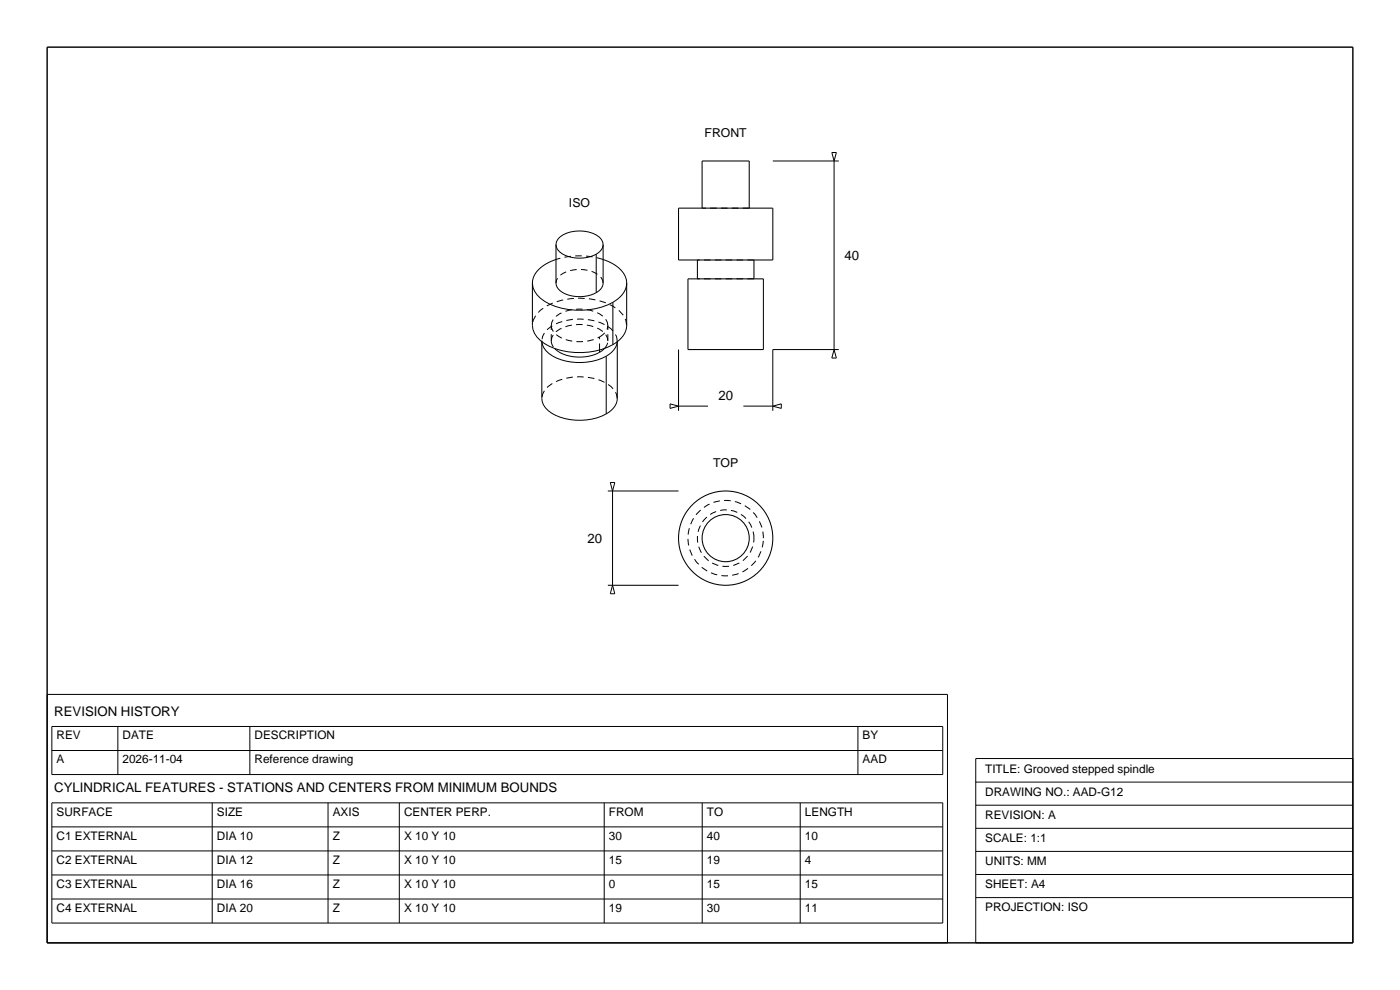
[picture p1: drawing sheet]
<svg xmlns="http://www.w3.org/2000/svg" width="297mm" height="210mm" viewBox="0 0 297 210" stroke-linecap="round" stroke-linejoin="round" font-family="sans-serif">
<path d="M10 10h277v190h-277z" fill="none" stroke="#000" stroke-width=".3"/>
<g fill="none" stroke="#000" stroke-width=".22">
<path d="M117.9 51.9v8.1M126.5 53.9v8.2M127.9 51.9v8.1M143.9 44.1h20v11h-20zM145.9 59.1h16v15h-16zM147.9 55.1v4M148.9 44.1v-10h10v10M159.9 55.1v4M112.9 60v9M114.9 72.5v12M127.2 74.3v.4M128.6 75.6v12.2"/>
<path d="M130 64.1v9M130.9 72.5v12M132.9 60v9"/>
<circle cx="153.9" cy="114.1" r="10"/>
<circle cx="153.9" cy="114.1" r="5"/>
</g>
<g fill="none" stroke="#000" stroke-width=".21" stroke-dasharray="1.4 .9" stroke-linecap="butt">
<path d="M127.9 55a16.5 16.5 0 0 0-10 0M158.9 44.1h-10M159.9 59.1h-12M159.9 55.1h-12M114.9 72.5v-.2M114.9 72.3l.1 .2M116.9 72.3v-3.3M116.9 72.3a2.41 2.41 0 0 0 .8 1.6M116.9 69a3.5 3.5 0 0 0 3 3 9.6 9.6 0 0 0 7.3-.5M127.2 74.3v-2.8M127.2 71.5a3 3 0 0 0 1.7-2.5M127.9 60a3.4 3.4 0 0 0-3-2.6 6.7 6.7 0 0 0-6.6 1.5l-.4 1.1"/>
<path d="M128.2 73.9a2.41 2.41 0 0 0 .7-1.6M128.9 72.3v-3.3M128.9 72.3a4.1 4.1 0 0 0-3.7-3.2 8.1 8.1 0 0 0-7.8 1.9l-.3 .6-.2 .7M128.9 69a4.1 4.1 0 0 0-3.7-3.2 8.1 8.1 0 0 0-7.8 1.9l-.3 .6-.2 .7M130.9 72.5v-.2M130.9 72.3a4 4 0 0 0-2.3-3.3 12.1 12.1 0 0 0-12.3 .7l-.7 .8-.5 .9-.2 .9M132.9 69a5 5 0 0 0-2.9-4.1 15.6 15.6 0 0 0-14.1 0 5 5 0 0 0-3 4.1M130.9 84.5a4 4 0 0 0-2.3-3.2 12.1 12.1 0 0 0-12.3 .7l-.7 .8-.5 .8-.2 .9M159.9 114.1a6 6 0 0 0-8.7-5.3 6 6 0 0 0-.8 10.2 6 6 0 0 0 9.5-3.9v-1M161.9 114.1a8 8 0 0 0-11.6-7 8 8 0 0 0-1 13.6 8 8 0 0 0 12.6-5.5v-1.1"/>
</g>
<g fill="none" stroke="#000" stroke-width=".21">
<path d="M163.9 34.1h14M176.5 32.3h.9l-.5 1.8zM176.9 34.1v40M117.9 55a6.6 6.6 0 0 0-4.9 4.7 4.5 4.5 0 0 0 2.5 4.2 14.9 14.9 0 0 0 15.8-.7 4 4 0 0 0-.4-6.7l-1.4-.8-1.6-.7M118.8 50.3a7.4 7.4 0 0 1 8.3 0 1.88 1.88 0 0 1 .5 2.7l-.2 .2a5.8 5.8 0 0 1-4.9 1.5 5.2 5.2 0 0 1-4.3-2 1.88 1.88 0 0 1 .6-2.4zM112.9 69a5.4 5.4 0 0 0 3.7 4.5 14.7 14.7 0 0 0 14.7-1.3 4.3 4.3 0 0 0 1.6-3.2M115 72.5a4.6 4.6 0 0 0 3 3.4 11.6 11.6 0 0 0 11.8-1.2l.8-1.2 .3-1M117.7 73.9a8.8 8.8 0 0 0 9.6 .8l.9-.8M117.9 60a3.4 3.4 0 0 0 3.1 2.7 6.5 6.5 0 0 0 6.4-1.3l.4-.7 .1-.7M143.9 74.1v13M176.9 74.1l.5 1.8h-.9zM177.9 74.1h-14v13"/>
<path d="M114.9 84.5a4.3 4.3 0 0 0 3 3.6 11.6 11.6 0 0 0 11.9-1.2l.8-1 .3-1.4M142.1 85.7l1.8 .4-1.8 .5zM143.9 86.1h6.3M157.7 86.1h6.2M163.9 86.1l1.8-.4v.9zM128.9 104.1h15M129.5 102.3h.9l-.5 1.8zM129.9 104.1v20M128.9 124.1h15M129.9 124.1l.5 1.8h-.9zM10 147.3h191v52.7h-191zM11 154.1h189v10.2h-189z"/>
<path d="M11 159.2h189M25 154.1v10.2M53 154.1v10.2M182 154.1v10.2M11 170.3h189v25.5h-189zM11 175.4h189M45 170.3v25.5M69.6 170.3v25.5M84.7 170.3v25.5M128.2 170.3v25.5M149 170.3v25.5M169.8 170.3v25.5"/>
<path d="M207 160.9h80v39.1h-80zM207 165.9h80M207 170.8h80M207 175.7h80M11 180.5h189M11 185.6h189M11 190.7h189M207 180.6h80M207 185.5h80M207 190.4h80"/>
</g>
<g font-size="2.8">
<text x="179.1" y="55.1">40</text>
<text x="152.4" y="84.7">20</text>
<text x="124.6" y="115.1">20</text>
<text x="11.5" y="151.8">REVISION HISTORY</text>
<text x="11.5" y="168">CYLINDRICAL FEATURES - STATIONS AND CENTERS FROM MINIMUM BOUNDS</text>
</g>
<g font-size="2.6">
<text x="149.5" y="29.1">FRONT</text>
<text x="120.7" y="44">ISO</text>
<text x="151.3" y="99.1">TOP</text>
</g>
<g font-size="2.5">
<text x="12" y="156.8">REV</text>
<text x="12" y="161.9">A</text>
<text x="26" y="156.8">DATE</text>
<text x="26" y="161.9">2026-11-04</text>
<text x="54" y="156.8">DESCRIPTION</text>
<text x="54" y="161.9">Reference drawing</text>
<text x="183" y="156.8">BY</text>
<text x="183" y="161.9">AAD</text>
<text x="209" y="163.9">TITLE: Grooved stepped spindle</text>
<text x="12" y="173">SURFACE</text>
<text x="46" y="173">SIZE</text>
<text x="70.6" y="173">AXIS</text>
<text x="85.7" y="173">CENTER PERP.</text>
<text x="129.2" y="173">FROM</text>
<text x="150" y="173">TO</text>
<text x="170.8" y="173">LENGTH</text>
<text x="209" y="168.8">DRAWING NO.: AAD-G12</text>
<text x="209" y="173.7">REVISION: A</text>
<text x="12" y="178.1">C1 EXTERNAL</text>
<text x="46" y="178.1">DIA 10</text>
<text x="70.6" y="178.1">Z</text>
<text x="85.7" y="178.1">X 10 Y 10</text>
<text x="129.2" y="178.1">30</text>
<text x="150" y="178.1">40</text>
<text x="170.8" y="178.1">10</text>
<text x="209" y="178.6">SCALE: 1:1</text>
<text x="12" y="183.2">C2 EXTERNAL</text>
<text x="46" y="183.2">DIA 12</text>
<text x="70.6" y="183.2">Z</text>
<text x="85.7" y="183.2">X 10 Y 10</text>
<text x="129.2" y="183.2">15</text>
<text x="150" y="183.2">19</text>
<text x="170.8" y="183.2">4</text>
<text x="209" y="183.5">UNITS: MM</text>
<text x="12" y="188.3">C3 EXTERNAL</text>
<text x="46" y="188.3">DIA 16</text>
<text x="70.6" y="188.3">Z</text>
<text x="85.7" y="188.3">X 10 Y 10</text>
<text x="129.2" y="188.3">0</text>
<text x="150" y="188.3">15</text>
<text x="170.8" y="188.3">15</text>
<text x="209" y="188.4">SHEET: A4</text>
<text x="12" y="193.4">C4 EXTERNAL</text>
<text x="46" y="193.4">DIA 20</text>
<text x="70.6" y="193.4">Z</text>
<text x="85.7" y="193.4">X 10 Y 10</text>
<text x="129.2" y="193.4">19</text>
<text x="150" y="193.4">30</text>
<text x="170.8" y="193.4">11</text>
<text x="209" y="193.3">PROJECTION: ISO</text>
</g>
</svg>
